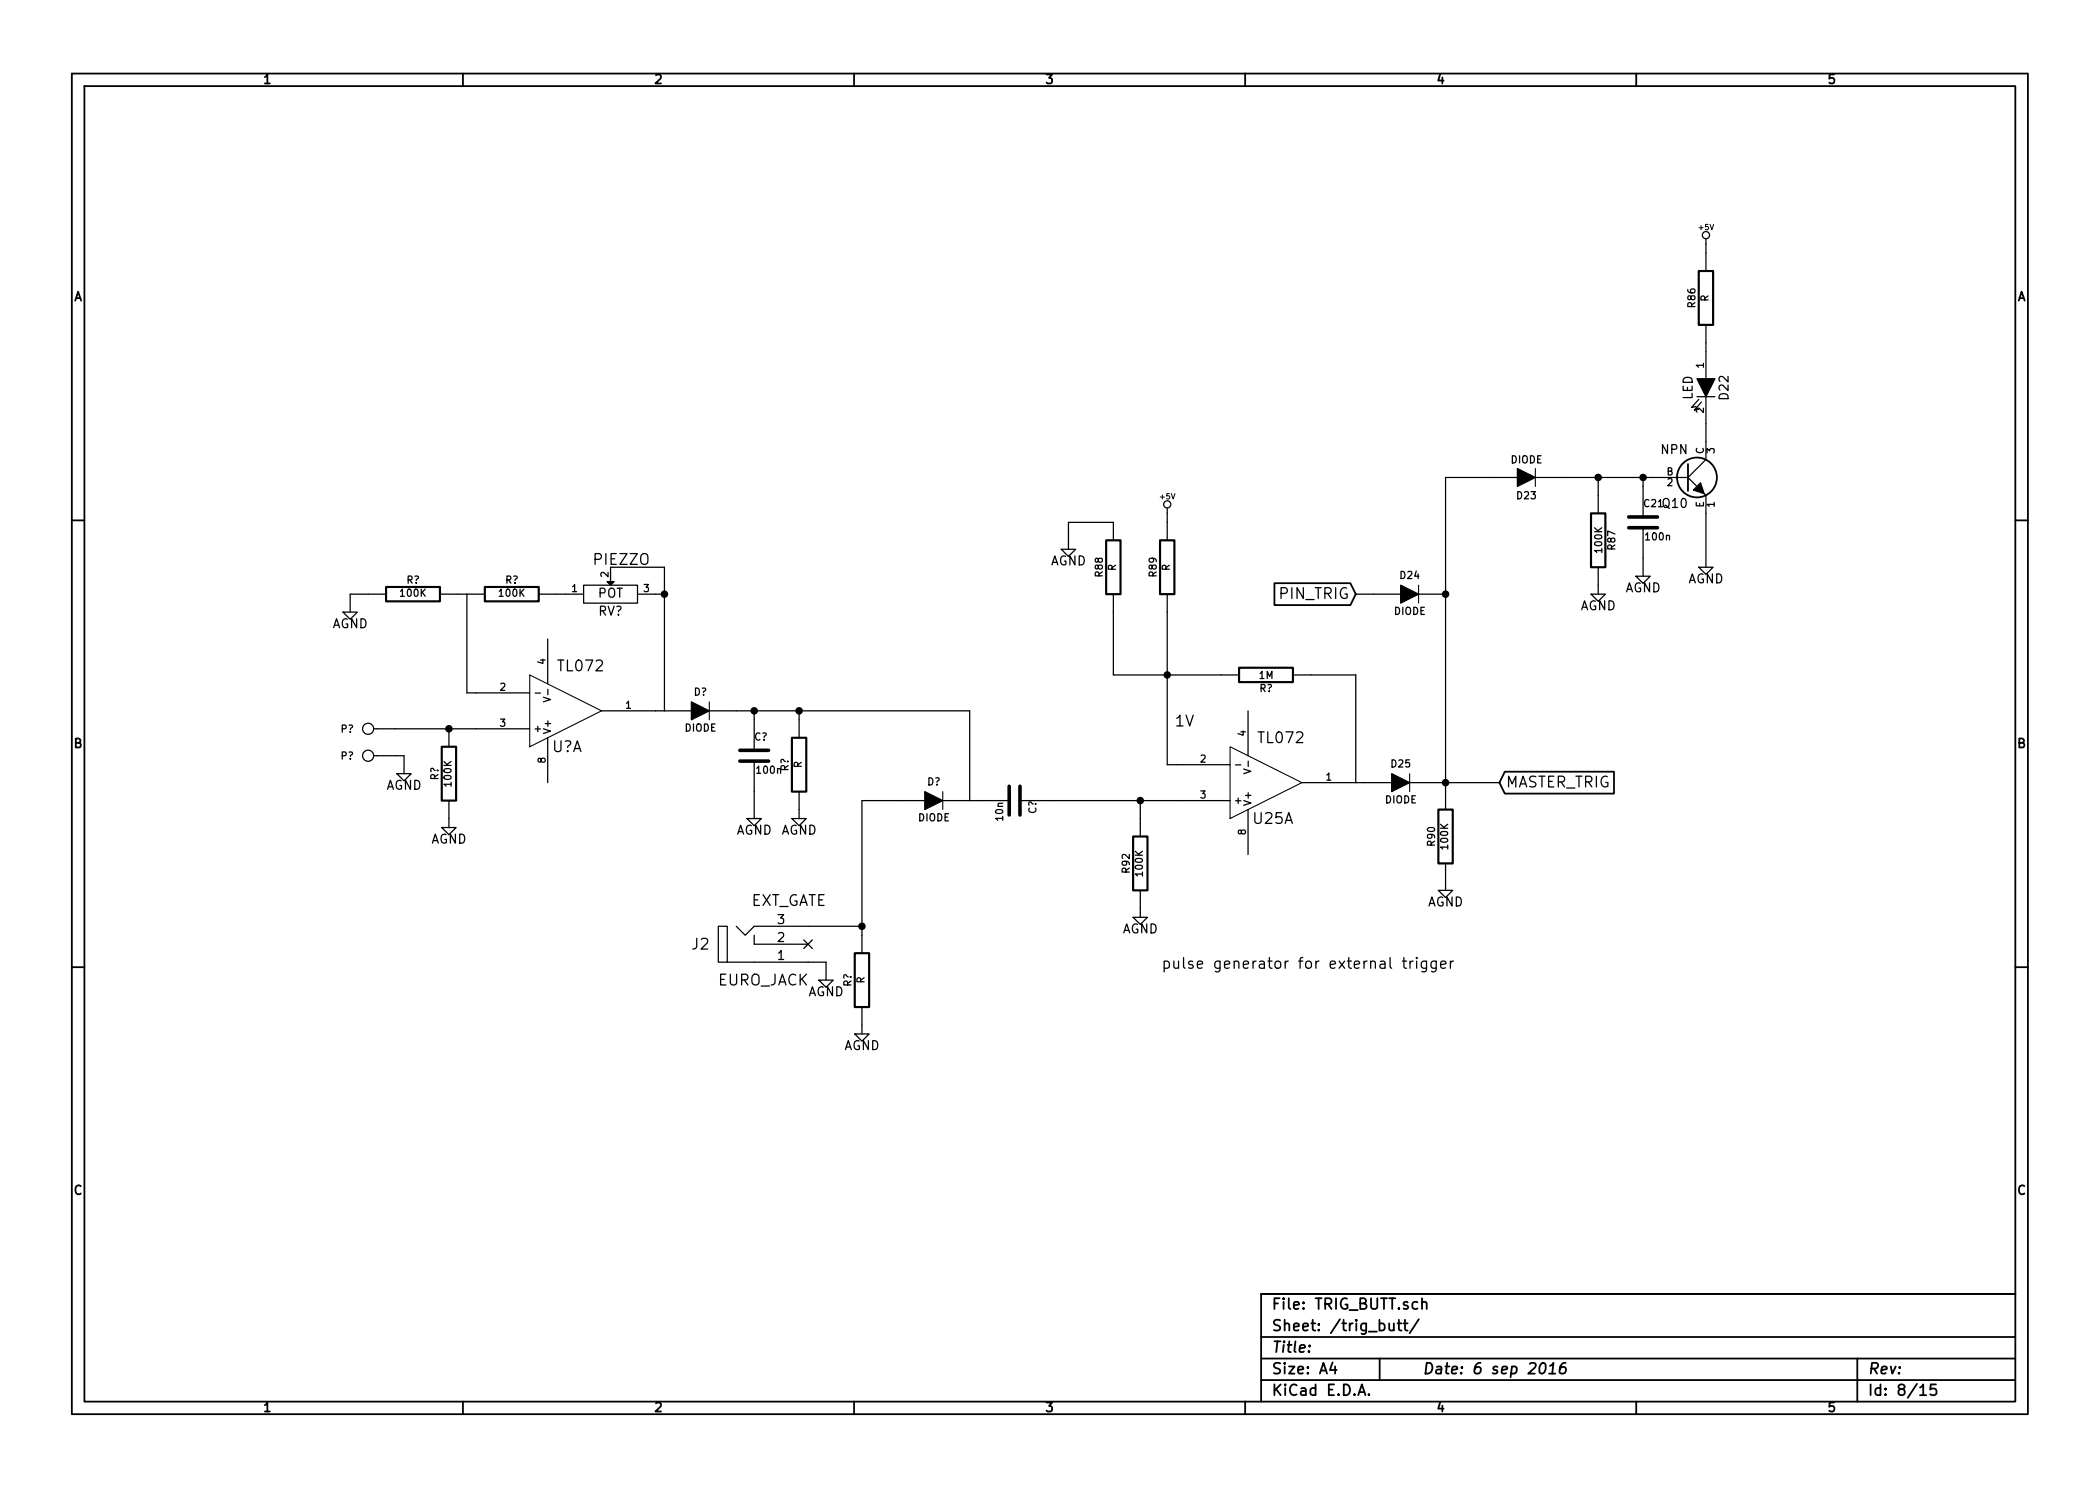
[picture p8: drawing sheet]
<svg xmlns="http://www.w3.org/2000/svg" width="297mm" height="210mm" viewBox="0 0 297 210" stroke-linecap="round" stroke-linejoin="round" font-family="sans-serif">
<g fill="none" stroke="#000" stroke-width=".25">
<path d="M10.2 10.4h276.6v189.7h-276.6zM11.9 12.2h273.2v186.1h-273.2zM65.5 10.4v1.8M120.8 10.4v1.8M176.1 10.4v1.8M231.4 10.4v1.8M10.2 73.6h1.7M238.8 65.7v3.8M285.1 73.6h1.7M180.3 82.5h10.7l.8 1.6-.8 1.5h-10.7zM212.9 109.2h15.4v3.1h-15.4l-.8-1.6zM10.2 136.8h1.7"/>
<path d="M285.1 136.8h1.7M65.5 198.3v1.8M120.8 198.3v1.8M176.1 198.3v1.8M178.4 189.2h106.7M178.4 195.3h106.7M178.4 192.2h106.7M185.2 190.4h.1l-.1 .1v-.1v.1M188.5 192.8l-.4 1h1M188.8 193.3v1.1M192.1 197.4l.5-1.5 .5 1.5M192.3 197h.7"/>
<path d="M193.6 197.3h.1l-.1 .1-.1-.1h.1v.1M195.1 192.2v3.1M196.5 187.2v.9a.39 .39 0 0 0 .7 0M197.2 187.2v1.1M197.7 187.2h.5M197.9 186.7v1.4v.1l.3 .1M198.5 187.2h.6M198.7 186.7v1.4l.1 .1 .3 .1M200.7 186.7l-1.3 1.9M201.1 184.3a.38 .38 0 0 1 .7 .1v.8M201.1 183.7v1.5M218 193a.35 .35 0 0 1 .4-.2 .35 .35 0 0 1 .2 .3 .87 .87 0 0 1-.6 1.3l-.1-.1a1.14 1.14 0 0 1 .1-1.3z"/>
<path d="M219.1 194.4h.9M219.2 193.3l.5-.5-.1 1.6M221.5 192.8a.72 .72 0 0 0-.9 .7v.7a.52 .52 0 0 0 .9-.1v-.5a.49 .49 0 0 0-.9 .1M231.4 198.3v1.8M262.7 192.2v6.1M271.6 196.3l.4-.4v1.5M271.6 197.4h.9M273.8 195.9h-.7l-.1 .7 .3-.1h.5l.1 .3-.1 .5a.62 .62 0 0 1-.8 0M285.1 183.1h-106.7v15.2"/>
<circle cx="240" cy="67.6" r="2.82"/>
</g>
<path d="M240.3 38.3h2v7.7h-2zM156.5 76.4h2v7.7h-2zM164.1 76.4h2v7.7h-2zM225 72.6h2.1v7.7h-2.1zM54.6 83.1h7.6v2h-7.6zM68.6 83.1h7.6v2h-7.6zM175.3 94.5h7.6v2h-7.6zM62.5 105.7h2v7.6h-2zM112 104.4h2v7.6h-2zM160.3 118.4h2v7.6h-2zM203.5 114.5h2v7.7h-2zM120.9 134.9h2v7.6h-2z" fill="none" stroke="#000" stroke-width=".3"/>
<g fill="none" stroke="#000" stroke-width=".18">
<path d="M241.3 33.8v4.5M240 56.1h2.6M240.3 56.5l-1 1.2 .6-.2M240.7 56.9l-1.1 1.1 .7-.1M241.3 56.1v8.9l-2.5 2.6M241.3 46v7.6M150.1 77.7h2l-1 1zM157.5 76.4v-2.5h-6.4v3.8M165.1 71.9v4.5M214.6 67.6h-10.1v46.9M217.2 67.6h21.6M226.1 67.6v5"/>
<path d="M232.4 67.6v5.5M232.4 74.7v6.8M238.8 67.6l1.2 1.2M241 69.8l.3 .3v10.2M48.5 86.6h2l-1 1zM54.6 84.1h-5.1v2.5M62.2 84.1h6.4M66 84.1v13.9h8.9M75.7 98.1h.8M76.2 84.1h6.3M76.9 98.6l1 .4-1 .3M77.5 90.4v6.4"/>
<path d="M77.5 97.5v.8M82.5 82.8h7.7v2.5h-7.7zM86.4 82.3v-2h7.6v20.3M90.2 84.1h3.8M157.5 84.1v11.4h17.8M165.1 84.1v24.1h8.9M182.9 95.5h8.9v15.2M191.8 84.1h6.3M200.7 84.1h3.8M225 84.1h2.1l-1 1zM226.1 80.3v3.8M231.4 81.5h2l-1 1z"/>
<path d="M240.3 80.3h2l-1 1zM52.8 103.1h22.1M52.8 106.9h4.3v2.6M56.1 109.5h2.1l-1.1 1zM62.5 117.1h2l-1 1zM63.5 103.1v2.6M63.5 113.3v3.8M77.5 104.4v6.3M85.1 100.6h12.7M100.3 100.6h36.9v12.7M105.7 115.8h2l-1 1zM106.7 100.6v5.6"/>
<path d="M106.7 107.7v8.1M112 115.8h2l-1 1zM113 100.6v3.8M113 112v3.8M130.8 113.3h-8.9v21.6M133.3 113.3h9.4M144.3 113.3h29.7M161.3 113.3v5.1M174.8 108.2h.7M175.9 108.8l1 .3-1 .4M176.5 100.6v6.3M176.5 114.5v6.4"/>
<path d="M176.6 107.7v.8M184.1 110.7h12.7M199.4 110.7h12.7M101.6 131.1h1.3v5h-1.3zM102.9 136.1h13.9v2.6M104.1 131.1l1.3 1.2 1.3-1.2h15.2M106.7 132.3v1.3h7.6M113.7 133l1.2 1.2M114.9 133l-1.2 1.2M115.8 138.7h2.1l-1.1 1zM160.3 129.8h2l-1 1zM161.3 126v3.8"/>
<path d="M164.7 136.1a.48 .48 0 0 1 .6 0l.1 .6a.48 .48 0 0 1-.7 .2M164.7 136v1.5M166 136v.8a.39 .39 0 0 0 .7 .1M166.7 136v1M167.4 135.5v1.3l.2 .2M168.7 136.1l-.3-.1-.3 .2 .1 .2 .5 .2 .1 .1-.1 .2-.1 .1-.5-.1M169.4 136.5l.7-.1-.1-.3-.4-.1-.2 .2v.7l.2 .1 .4-.1M203.5 126h2l-1 1zM203.8 136.5l.7-.1-.1-.3-.4-.1-.2 .2 .1 .7 .1 .1 .4-.1M204.5 122.2v3.8M205.2 136v1M205.6 136l-.3 .1-.1 .2"/>
<path d="M120.9 146.3h2l-1 1zM121.9 142.5v3.8"/>
<circle cx="241.3" cy="33.3" r=".51"/>
<circle cx="165.1" cy="71.4" r=".51"/>
<circle cx="52.1" cy="106.9" r=".79"/>
<circle cx="52.1" cy="103.1" r=".79"/>
</g>
<path d="M217.2 66.3v2.5M74.9 95.5l10.2 5.1-10.2 5.1zM100.3 99.3v2.5M200.7 82.8v2.5M133.3 112v2.5M174 105.7l10.1 5-10.1 5.1zM199.4 109.5v2.5" fill="none" stroke="#000" stroke-width=".15"/>
<path d="M240 53.6h2.6l-1.3 2.5zM214.6 66.3l2.6 1.3-2.6 1.2zM239.5 69.3l1-1 .5 1.5zM85.9 82.3h1l-.5 .5zM97.8 99.3l2.5 1.3-2.5 1.2zM198.1 82.8l2.6 1.3-2.6 1.2zM130.8 112l2.5 1.3-2.5 1.2zM196.8 109.5l2.6 1.2-2.6 1.3z" fill="#000" stroke="#000" stroke-width=".18"/>
<g fill="#000" stroke="#000" stroke-width=".25">
<circle cx="226.1" cy="67.6" r=".41"/>
<circle cx="232.4" cy="67.6" r=".41"/>
<circle cx="94" cy="84.1" r=".41"/>
<circle cx="165.1" cy="95.5" r=".41"/>
<circle cx="204.5" cy="84.1" r=".41"/>
<circle cx="63.5" cy="103.1" r=".41"/>
<circle cx="106.7" cy="100.6" r=".41"/>
<circle cx="113" cy="100.6" r=".41"/>
<circle cx="161.3" cy="113.3" r=".41"/>
<circle cx="204.5" cy="110.7" r=".41"/>
<circle cx="121.9" cy="131.1" r=".41"/>
</g>
<path d="M230.4 74.7h4M230.4 73.1h4M104.6 107.7h4.1M104.6 106.2h4.1M142.7 111.2v4.1M144.3 111.2v4.1" fill="none" stroke="#000" stroke-width=".51"/>
<g font-size="2.1">
<text x="83.8" y="80">PIEZZO</text>
<text x="181.1" y="84.8">PIN_TRIG</text>
<text x="79" y="95.1">TL072</text>
<text x="78" y="106.5">U?A</text>
<text x="166.3" y="102.9">1V</text>
<text x="178.1" y="105.2">TL072</text>
<text x="213" y="111.5">MASTER_TRIG</text>
<text x="177.3" y="116.7">U25A</text>
<text x="105.6" y="128.3">EXT_GATE</text>
<text x="97.9" y="134.4">J2</text>
<text x="170.4" y="137.2">pulse generator for external trigger</text>
<text x="101.4" y="139.5">EURO_JACK</text>
<text x="179.9" y="185.4">File: TRIG_BUTT.sch</text>
<text x="179.9" y="191.5">Title:</text>
<text x="179.9" y="188.4">Sheet: /trig_butt/</text>
<text x="179.9" y="197.6">KiCad E.D.A.</text>
<text x="179.9" y="194.5">Size: A4</text>
<text x="201.2" y="194.5">Date: 6 sep 2016</text>
<text x="264.2" y="194.5">Rev:</text>
<text x="264.2" y="197.6">Id: 8/15</text>
</g>
<g font-size="1.8">
<text x="37.3" y="11.9">1</text>
<text x="92.7" y="11.9">2</text>
<text x="148" y="11.9">3</text>
<text x="203.3" y="11.9">4</text>
<text x="258.6" y="11.9">5</text>
<text x="10.4" y="42.7">A</text>
<text x="285.3" y="42.7">A</text>
<text x="239.5" y="56.6" transform="rotate(-90 239.5 56.6)">LED</text>
<text x="244.6" y="56.5" transform="rotate(-90 244.6 56.5)">D22</text>
<text x="234.9" y="64.3">NPN</text>
<text x="235.2" y="71.9">Q10</text>
<text x="148.5" y="80.1">AGND</text>
<text x="229.8" y="83.9">AGND</text>
<text x="238.7" y="82.6">AGND</text>
<text x="46.9" y="88.9">AGND</text>
<text x="84.6" y="84.6">POT</text>
<text x="84.6" y="87.2">RV?</text>
<text x="223.5" y="86.4">AGND</text>
<text x="10.4" y="105.9">B</text>
<text x="285.3" y="105.9">B</text>
<text x="54.6" y="111.8">AGND</text>
<text x="60.9" y="119.4">AGND</text>
<text x="104.1" y="118.2">AGND</text>
<text x="110.4" y="118.2">AGND</text>
<text x="110" y="130.8">3</text>
<text x="201.9" y="128.3">AGND</text>
<text x="110" y="135.9">1</text>
<text x="110" y="133.3">2</text>
<text x="158.7" y="132.1">AGND</text>
<text x="114.2" y="141">AGND</text>
<text x="119.3" y="148.6">AGND</text>
<text x="10.4" y="169.1">C</text>
<text x="285.3" y="169.1">C</text>
<text x="37.3" y="199.8">1</text>
<text x="92.7" y="199.8">2</text>
<text x="148" y="199.8">3</text>
<text x="203.3" y="199.8">4</text>
<text x="258.6" y="199.8">5</text>
</g>
<g font-size="1.4">
<text x="239.9" y="43.5" transform="rotate(-90 239.9 43.5)">R86</text>
<text x="241.7" y="42.7" transform="rotate(-90 241.7 42.7)">R</text>
<text x="241" y="52.1" transform="rotate(-90 241 52.1)">1</text>
<text x="241" y="58.4" transform="rotate(-90 241 58.4)">2</text>
<text x="213.7" y="65.6">DIODE</text>
<text x="241" y="64.3" transform="rotate(-90 241 64.3)">C</text>
<text x="242.6" y="64.1" transform="rotate(-90 242.6 64.1)">3</text>
<text x="214.6" y="70.7">D23</text>
<text x="232.6" y="71.8">C21</text>
<text x="235.7" y="67.3">B</text>
<text x="235.8" y="68.8">2</text>
<text x="241" y="71.8" transform="rotate(-90 241 71.8)">E</text>
<text x="242.6" y="71.7" transform="rotate(-90 242.6 71.7)">1</text>
<text x="228.5" y="77.7" transform="rotate(-90 228.5 77.7)">R87</text>
<text x="232.9" y="76.5">100n</text>
<text x="57.5" y="82.6">R?</text>
<text x="71.5" y="82.6">R?</text>
<text x="80.9" y="83.8">1</text>
<text x="86.1" y="81.7" transform="rotate(-90 86.1 81.7)">2</text>
<text x="91.1" y="83.8">3</text>
<text x="156" y="81.6" transform="rotate(-90 156 81.6)">R88</text>
<text x="157.9" y="80.8" transform="rotate(-90 157.9 80.8)">R</text>
<text x="163.7" y="81.6" transform="rotate(-90 163.7 81.6)">R89</text>
<text x="165.5" y="80.8" transform="rotate(-90 165.5 80.8)">R</text>
<text x="198.1" y="82">D24</text>
<text x="226.7" y="78.1" transform="rotate(-90 226.7 78.1)">100K</text>
<text x="56.7" y="84.5">100K</text>
<text x="70.7" y="84.5">100K</text>
<text x="197.2" y="87">DIODE</text>
<text x="77.2" y="94" transform="rotate(-90 77.2 94)">4</text>
<text x="70.7" y="97.8">2</text>
<text x="88.5" y="100.3">1</text>
<text x="98.1" y="98.5">D?</text>
<text x="178.1" y="98">R?</text>
<text x="178.1" y="96.1">1M</text>
<text x="48.2" y="103.7">P?</text>
<text x="48.2" y="107.5">P?</text>
<text x="70.7" y="102.9">3</text>
<text x="75.4" y="103.6">+</text>
<text x="77.2" y="107.9" transform="rotate(-90 77.2 107.9)">8</text>
<text x="78" y="103.9" transform="rotate(-90 78 103.9)">V+</text>
<text x="96.8" y="103.6">DIODE</text>
<text x="106.7" y="104.8">C?</text>
<text x="169.8" y="107.9">2</text>
<text x="176.3" y="104.1" transform="rotate(-90 176.3 104.1)">4</text>
<text x="62.1" y="110.4" transform="rotate(-90 62.1 110.4)">R?</text>
<text x="63.9" y="111.2" transform="rotate(-90 63.9 111.2)">100K</text>
<text x="107.1" y="109.5">100n</text>
<text x="111.6" y="109.1" transform="rotate(-90 111.6 109.1)">R?</text>
<text x="113.4" y="108.7" transform="rotate(-90 113.4 108.7)">R</text>
<text x="131.1" y="111.2">D?</text>
<text x="169.8" y="113">3</text>
<text x="174.5" y="113.8">+</text>
<text x="187.6" y="110.5">1</text>
<text x="195.9" y="113.7">DIODE</text>
<text x="196.8" y="108.6">D25</text>
<text x="129.8" y="116.3">DIODE</text>
<text x="141.9" y="116.1" transform="rotate(-90 141.9 116.1)">10n</text>
<text x="146.6" y="115.2" transform="rotate(-90 146.6 115.2)">C?</text>
<text x="176.3" y="118.1" transform="rotate(-90 176.3 118.1)">8</text>
<text x="177" y="114" transform="rotate(-90 177 114)">V+</text>
<text x="203" y="119.7" transform="rotate(-90 203 119.7)">R90</text>
<text x="159.8" y="123.5" transform="rotate(-90 159.8 123.5)">R92</text>
<text x="161.7" y="123.9" transform="rotate(-90 161.7 123.9)">100K</text>
<text x="204.9" y="120.1" transform="rotate(-90 204.9 120.1)">100K</text>
<text x="120.5" y="139.6" transform="rotate(-90 120.5 139.6)">R?</text>
<text x="122.3" y="139.2" transform="rotate(-90 122.3 139.2)">R</text>
</g>
<g font-size="1.1">
<text x="240.3" y="32.6">+5V</text>
<text x="164.1" y="70.7">+5V</text>
</g>
</svg>
